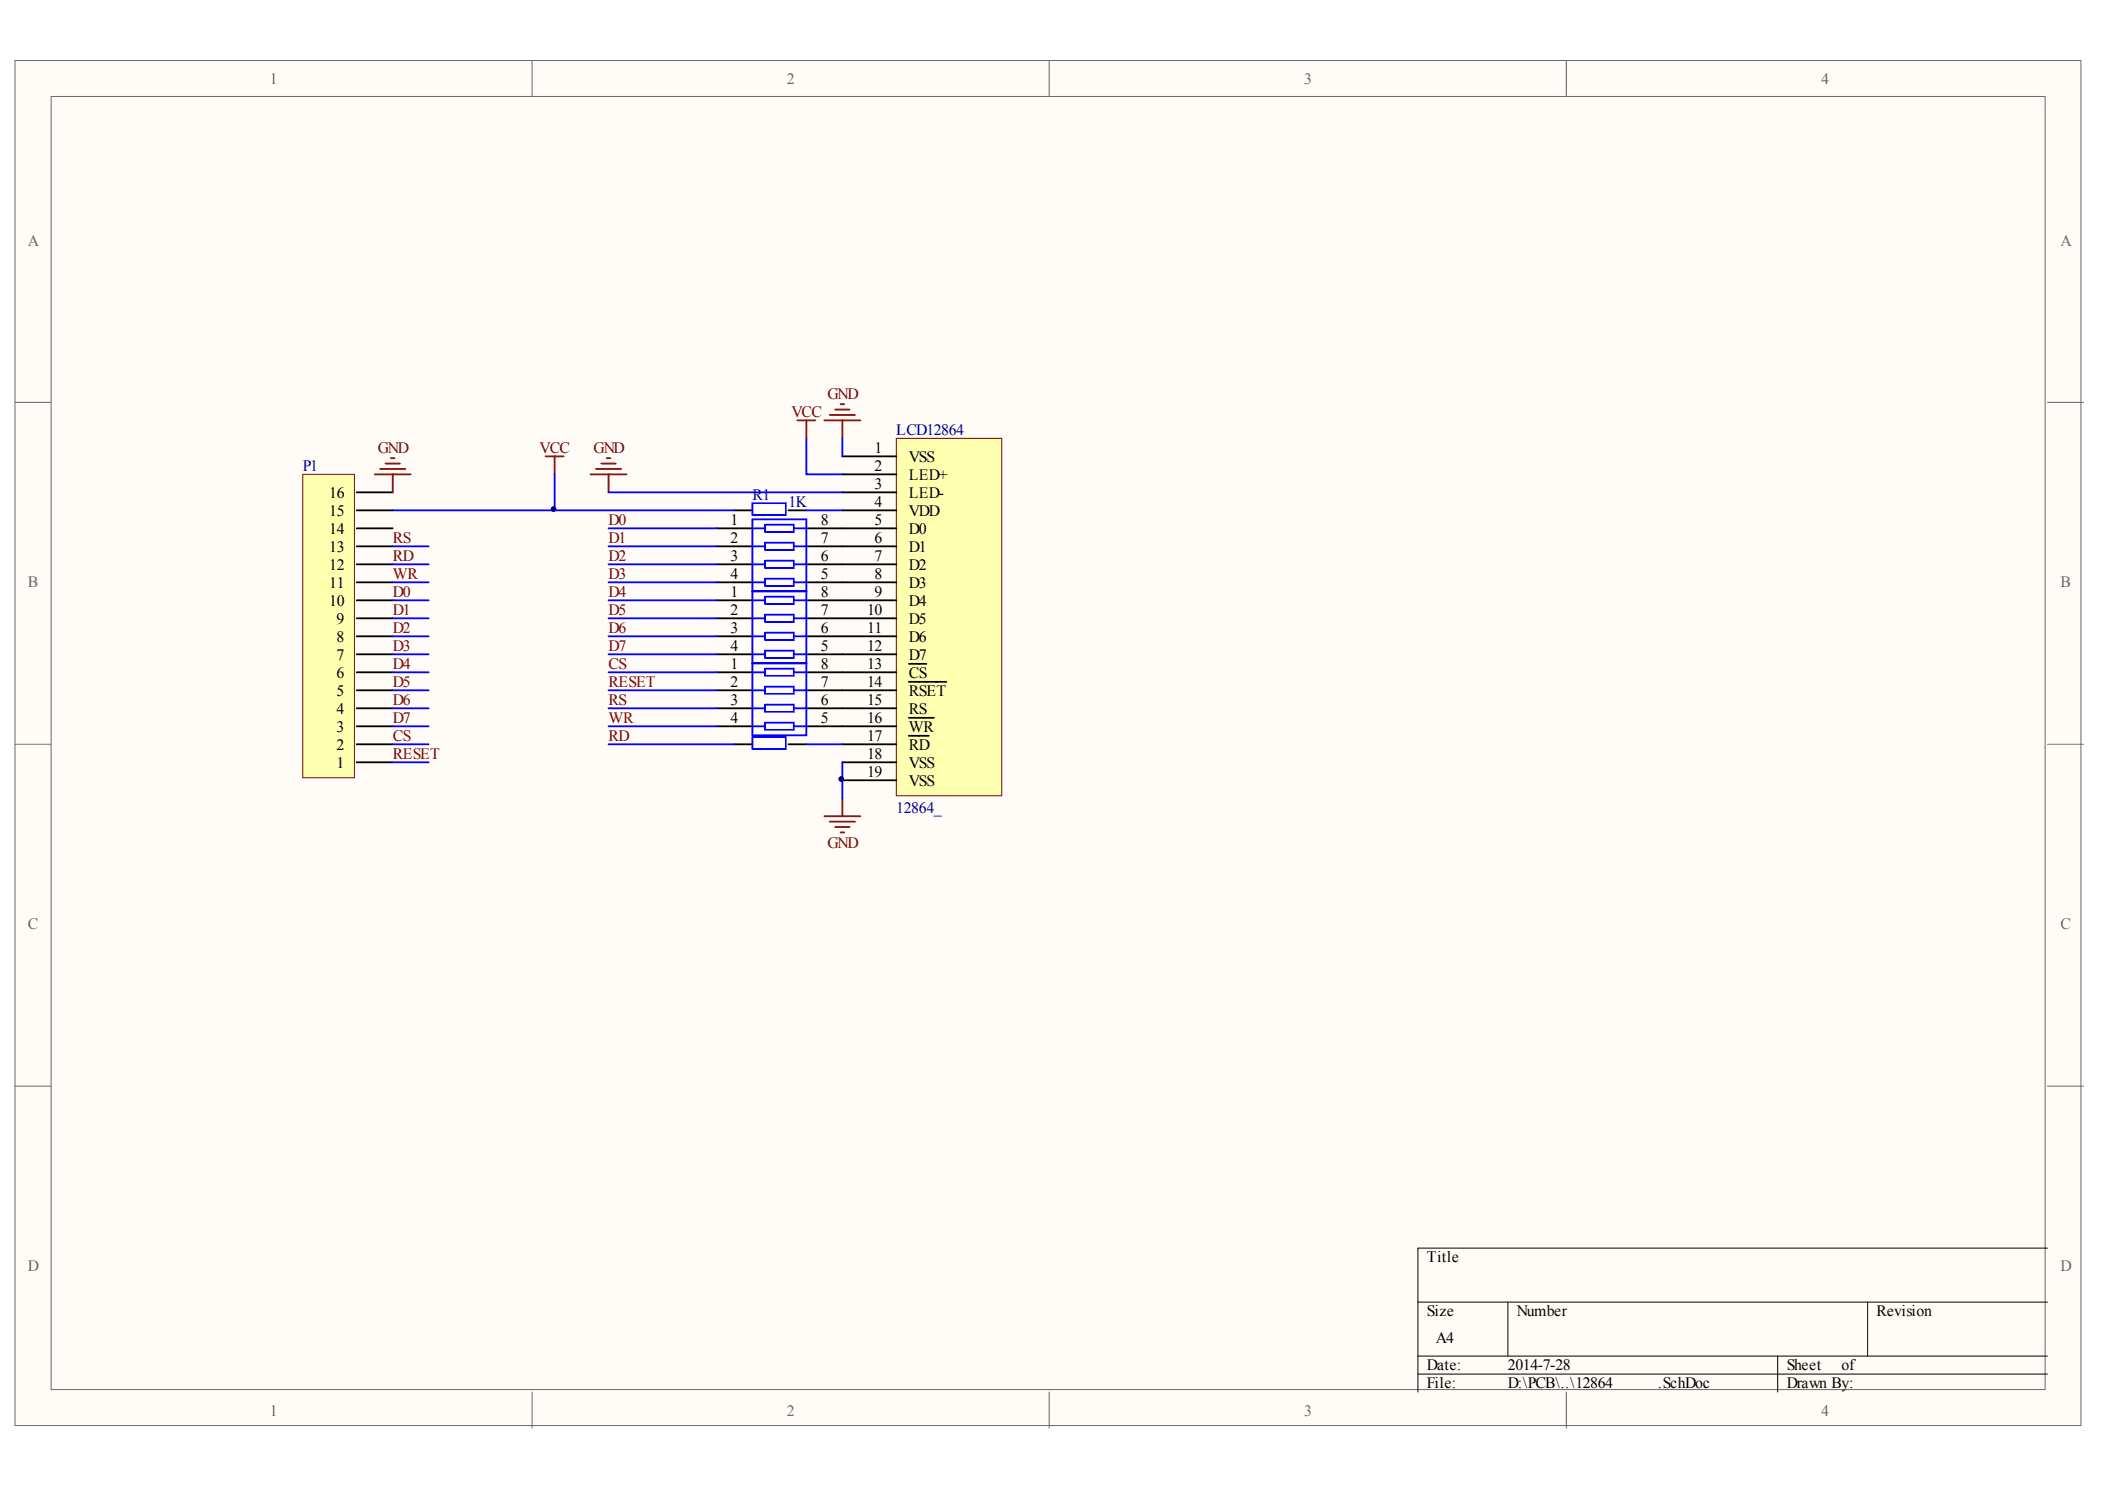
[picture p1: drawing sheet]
<svg xmlns="http://www.w3.org/2000/svg" width="297mm" height="210mm" viewBox="0 0 297 210" stroke-linecap="round" stroke-linejoin="round" font-family="sans-serif">
<g fill="#fffcf8" stroke="#696969" stroke-width=".14">
<path d="M2.1 8.5h291.5v192.6h-291.5z"/>
<path d="M7.2 13.6h281.4v182.4h-281.4z"/>
</g>
<path d="M75.1 8.5v5.1M148.1 8.5v5.1M221 8.5v5.1M2.1 56.8h5.1M288.9 56.8h5.1M2.1 105h5.1M288.9 105h5.1M2.1 153.2h5.1M288.9 153.2h5.1M75.1 196.4v5M148.1 196.4v5M221 196.4v5" fill="none" stroke="#696969" stroke-width=".14"/>
<path d="M288.9 176.1h-88.8v20.3M200.1 183.7h88.8M200.1 191.3h88.8M200.1 193.8h88.8M212.8 183.7v7.6M250.9 191.3v5.1M263.5 183.7v7.6" fill="none" stroke="#000" stroke-width=".14"/>
<path d="M126.5 61.8h14.9v50.5h-14.9z" fill="#ffffb0" stroke="#800000" stroke-width=".14"/>
<g fill="none" stroke="#000" stroke-width=".25">
<path d="M101.1 74.5h5.1M101.1 77.1h5.1M101.1 79.6h5.1M103.6 72h2.6M111.3 72h2.5M113.8 74.5h12.7M113.8 77.1h12.7M113.8 79.6h12.7M118.9 64.4h7.6M118.9 66.9h7.6M118.9 69.5h7.6M118.9 72h7.6"/>
<path d="M101.1 82.1h5.1M101.1 84.7h5.1M101.1 87.2h5.1M101.1 89.8h5.1M101.1 92.3h5.1M101.1 94.8h5.1M101.1 97.4h5.1M101.1 99.9h5.1M113.8 82.1h12.7M113.8 84.7h12.7M113.8 87.2h12.7M113.8 89.8h12.7"/>
<path d="M113.8 92.3h12.7M113.8 94.8h12.7M113.8 97.4h12.7M113.8 99.9h12.7M128.3 93.6h2.4M128.3 96.2h5.2M101.1 102.5h5.1M103.6 105h2.6M111.3 105h2.5M113.8 102.5h12.7M118.9 105h7.6M118.9 107.5h7.6"/>
<path d="M118.9 110.1h7.6M128.3 101.3h3.5M128.3 103.8h2.8"/>
</g>
<g fill="none" stroke="#800000" stroke-width=".25">
<path d="M112.5 59.3h2.6M113.8 59.3v2.5M116.3 59.3h5.1M117.1 58.5h3.5M117.9 57.8h2M118.6 57h.5M118.9 59.3v2.5M77 64.4h2.5M78.3 64.4v2.5M83.3 66.9h5.1M84.1 66.2h3.5M84.9 65.4h2"/>
<path d="M85.6 64.6h.5M85.9 66.9v2.6M116.3 115.1h5.1M117.1 115.9h3.5M117.9 116.7h2M118.6 117.4h.5M118.9 112.6v2.5"/>
</g>
<g fill="none" stroke="#00f" stroke-width=".25">
<path d="M78.3 66.9v5.1h25.3M85.9 74.5h15.2M85.9 77.1h15.2M85.9 79.6h15.2M85.9 69.5h33M106.2 71h4.7v1.7h-4.7zM106.2 73.3h7.6v30.4h-7.6zM106.2 74.5h1.8M106.2 77.1h1.8M106.2 79.6h1.8M108 74h4v1h-4zM108 76.6h4v1h-4z"/>
<path d="M108 79.1h4v1h-4zM112 74.5h1.8M112 77.1h1.8M112 79.6h1.8M113.8 61.8v5.1h5.1M113.8 72h5.1M118.9 61.8v2.6M85.9 82.1h15.2M85.9 84.7h15.2M85.9 87.2h15.2M85.9 89.8h15.2M85.9 92.3h15.2"/>
<path d="M85.9 94.8h15.2M85.9 97.4h15.2M85.9 99.9h15.2M106.2 83.4h7.6M106.2 82.1h1.8M106.2 93.6h7.6M106.2 84.7h1.8M106.2 87.2h1.8M106.2 89.8h1.8M106.2 92.3h1.8M106.2 94.8h1.8M106.2 97.4h1.8"/>
<path d="M106.2 99.9h1.8M108 81.6h4v1.1h-4zM108 84.2h4v1h-4zM108 86.7h4v1h-4zM108 89.3h4v1h-4zM108 91.8h4v1h-4zM108 94.3h4v1h-4zM108 96.9h4v1h-4zM108 99.4h4v1h-4zM112 82.1h1.8M112 84.7h1.8M112 87.2h1.8"/>
<path d="M112 89.8h1.8M112 92.3h1.8M112 94.8h1.8M112 97.4h1.8M112 99.9h1.8M85.9 102.5h15.2M85.9 105h17.7M106.2 104h4.7v1.7h-4.7zM106.2 102.5h1.8M108 101.9h4v1.1h-4zM112 102.5h1.8M113.8 105h5.1"/>
<path d="M118.9 107.5v5.1"/>
</g>
<path d="M42.7 66.9h7.3v42.8h-7.3z" fill="#ffffb0" stroke="#800000" stroke-width=".14"/>
<g fill="none" stroke="#000" stroke-width=".25">
<path d="M50.3 79.6h5.1M50.3 77.1h5.1M50.3 74.5h5.1M50.3 72h5.1M50.3 69.5h5.1M50.3 99.9h5.1M50.3 97.4h5.1M50.3 94.8h5.1M50.3 92.3h5.1M50.3 89.8h5.1M50.3 87.2h5.1M50.3 84.7h5.1"/>
<path d="M50.3 82.1h5.1M50.3 107.5h5.1M50.3 105h5.1M50.3 102.5h5.1"/>
</g>
<g fill="none" stroke="#00f" stroke-width=".25">
<path d="M55.4 72h22.9M55.4 79.6h5.1M55.4 77.1h5.1M55.4 82.1h5.1M55.4 84.7h5.1M55.4 87.2h5.1M55.4 89.8h5.1M55.4 92.3h5.1M55.4 94.8h5.1M55.4 97.4h5.1M55.4 99.9h5.1M55.4 102.5h5.1"/>
<path d="M55.4 105h5.1M55.4 107.5h5.1"/>
</g>
<path d="M52.9 66.9h5.1M53.6 66.2h3.6M54.4 65.4h2M55.2 64.6h.5M55.4 66.9v2.6" fill="none" stroke="#800000" stroke-width=".25"/>
<g fill="#000080" stroke="#000080" stroke-width=".14">
<circle cx="78.1" cy="71.8" r=".33"/>
<circle cx="118.7" cy="109.9" r=".33"/>
</g>
<g font-size="2.2" fill="#696969">
<text x="38.1" y="11.8">1</text>
<text x="111.1" y="11.8">2</text>
<text x="184" y="11.8">3</text>
<text x="257" y="11.8">4</text>
<text x="3.9" y="34.6">A</text>
<text x="290.7" y="34.6">A</text>
<text x="3.9" y="82.9">B</text>
<text x="290.7" y="82.9">B</text>
<text x="3.9" y="131.1">C</text>
<text x="290.7" y="131.1">C</text>
<text x="3.9" y="179.3">D</text>
<text x="290.7" y="179.3">D</text>
<text x="38.1" y="199.7">1</text>
<text x="111.1" y="199.7">2</text>
<text x="184" y="199.7">3</text>
<text x="257" y="199.7">4</text>
</g>
<g font-size="2.2" fill="#800000">
<text x="111.7" y="58.8">VCC</text>
<text x="116.8" y="56.3">GND</text>
<text x="53.3" y="63.9">GND</text>
<text x="76.2" y="63.9">VCC</text>
<text x="83.8" y="63.9">GND</text>
<text x="55.4" y="76.6">RS</text>
<text x="85.9" y="74.1">D0</text>
<text x="85.9" y="76.6">D1</text>
<text x="55.4" y="81.7">WR</text>
<text x="55.4" y="79.1">RD</text>
<text x="85.9" y="79.1">D2</text>
<text x="85.9" y="81.7">D3</text>
<text x="55.4" y="84.2">D0</text>
<text x="55.4" y="86.7">D1</text>
<text x="55.4" y="89.3">D2</text>
<text x="85.9" y="84.2">D4</text>
<text x="85.9" y="86.7">D5</text>
<text x="85.9" y="89.3">D6</text>
<text x="55.4" y="91.8">D3</text>
<text x="55.4" y="94.4">D4</text>
<text x="85.9" y="91.8">D7</text>
<text x="85.9" y="94.4">CS</text>
<text x="55.4" y="96.9">D5</text>
<text x="55.4" y="99.4">D6</text>
<text x="55.4" y="102">D7</text>
<text x="85.9" y="96.9">RESET</text>
<text x="85.9" y="99.4">RS</text>
<text x="85.9" y="102">WR</text>
<text x="55.4" y="104.5">CS</text>
<text x="55.4" y="107.1">RESET</text>
<text x="85.9" y="104.5">RD</text>
<text x="116.8" y="119.7">GND</text>
</g>
<g font-size="2.2">
<text x="123.4" y="63.9">1</text>
<text x="128.3" y="65.2">VSS</text>
<text x="46.5" y="70.3">16</text>
<text x="123.4" y="66.4">2</text>
<text x="123.4" y="69">3</text>
<text x="123.4" y="71.5">4</text>
<text x="128.3" y="67.7">LED+</text>
<text x="128.3" y="70.3">LED-</text>
<text x="46.5" y="77.9">13</text>
<text x="46.5" y="75.3">14</text>
<text x="46.5" y="72.8">15</text>
<text x="103.1" y="76.6">2</text>
<text x="103.1" y="74.1">1</text>
<text x="115.8" y="74.1">8</text>
<text x="115.8" y="76.6">7</text>
<text x="123.4" y="74.1">5</text>
<text x="123.4" y="76.6">6</text>
<text x="128.3" y="72.8">VDD</text>
<text x="128.3" y="75.3">D0</text>
<text x="128.3" y="77.9">D1</text>
<text x="46.5" y="82.9">11</text>
<text x="46.5" y="80.4">12</text>
<text x="103.1" y="81.7">4</text>
<text x="103.1" y="79.1">3</text>
<text x="115.8" y="79.1">6</text>
<text x="115.8" y="81.7">5</text>
<text x="123.4" y="79.1">7</text>
<text x="123.4" y="81.7">8</text>
<text x="128.3" y="80.4">D2</text>
<text x="128.3" y="82.9">D3</text>
<text x="46.5" y="85.5">10</text>
<text x="47.5" y="88">9</text>
<text x="103.1" y="89.3">3</text>
<text x="103.1" y="86.7">2</text>
<text x="103.1" y="84.2">1</text>
<text x="115.8" y="84.2">8</text>
<text x="115.8" y="86.7">7</text>
<text x="115.8" y="89.3">6</text>
<text x="122.3" y="86.7">10</text>
<text x="122.3" y="89.3">11</text>
<text x="123.4" y="84.2">9</text>
<text x="128.3" y="85.5">D4</text>
<text x="128.3" y="88">D5</text>
<text x="47.5" y="95.6">6</text>
<text x="47.5" y="93.1">7</text>
<text x="47.5" y="90.6">8</text>
<text x="103.1" y="91.8">4</text>
<text x="103.1" y="94.4">1</text>
<text x="115.8" y="91.8">5</text>
<text x="115.8" y="94.4">8</text>
<text x="122.3" y="91.8">12</text>
<text x="122.3" y="94.4">13</text>
<text x="128.3" y="90.6">D6</text>
<text x="128.3" y="93.1">D7</text>
<text x="128.3" y="95.6">CS</text>
<text x="47.5" y="100.7">4</text>
<text x="47.5" y="98.2">5</text>
<text x="103.1" y="102">4</text>
<text x="103.1" y="99.4">3</text>
<text x="103.1" y="96.9">2</text>
<text x="115.8" y="96.9">7</text>
<text x="115.8" y="99.4">6</text>
<text x="115.8" y="102">5</text>
<text x="122.3" y="96.9">14</text>
<text x="122.3" y="99.4">15</text>
<text x="122.3" y="102">16</text>
<text x="128.3" y="98.2">RSET</text>
<text x="128.3" y="100.7">RS</text>
<text x="47.5" y="105.8">2</text>
<text x="47.5" y="103.2">3</text>
<text x="122.3" y="104.5">17</text>
<text x="122.3" y="107.1">18</text>
<text x="128.3" y="103.2">WR</text>
<text x="128.3" y="105.8">RD</text>
<text x="47.5" y="108.3">1</text>
<text x="122.3" y="109.6">19</text>
<text x="128.3" y="108.3">VSS</text>
<text x="128.3" y="110.9">VSS</text>
<text x="201.4" y="178.1">Title</text>
<text x="201.4" y="185.7">Size</text>
<text x="214" y="185.7">Number</text>
<text x="264.8" y="185.7">Revision</text>
<text x="202.6" y="189.5">A4</text>
<text x="201.4" y="193.3">Date:</text>
<text x="201.4" y="195.8">File:</text>
<text x="212.8" y="193.3">2014-7-28</text>
<text x="212.8" y="195.8">D:\PCB\..\12864</text>
<text x="233.9" y="195.8">.SchDoc</text>
<text x="252.1" y="193.3">Sheet</text>
<text x="252.1" y="195.8">Drawn By:</text>
<text x="259.9" y="193.3">of</text>
</g>
<g font-size="2.2" fill="#000080">
<text x="126.5" y="61.4">LCD12864</text>
<text x="42.7" y="66.4">P1</text>
<text x="106.2" y="70.5">R1</text>
<text x="111.3" y="71.5">1K</text>
<text x="126.5" y="114.7">12864_</text>
</g>
</svg>
